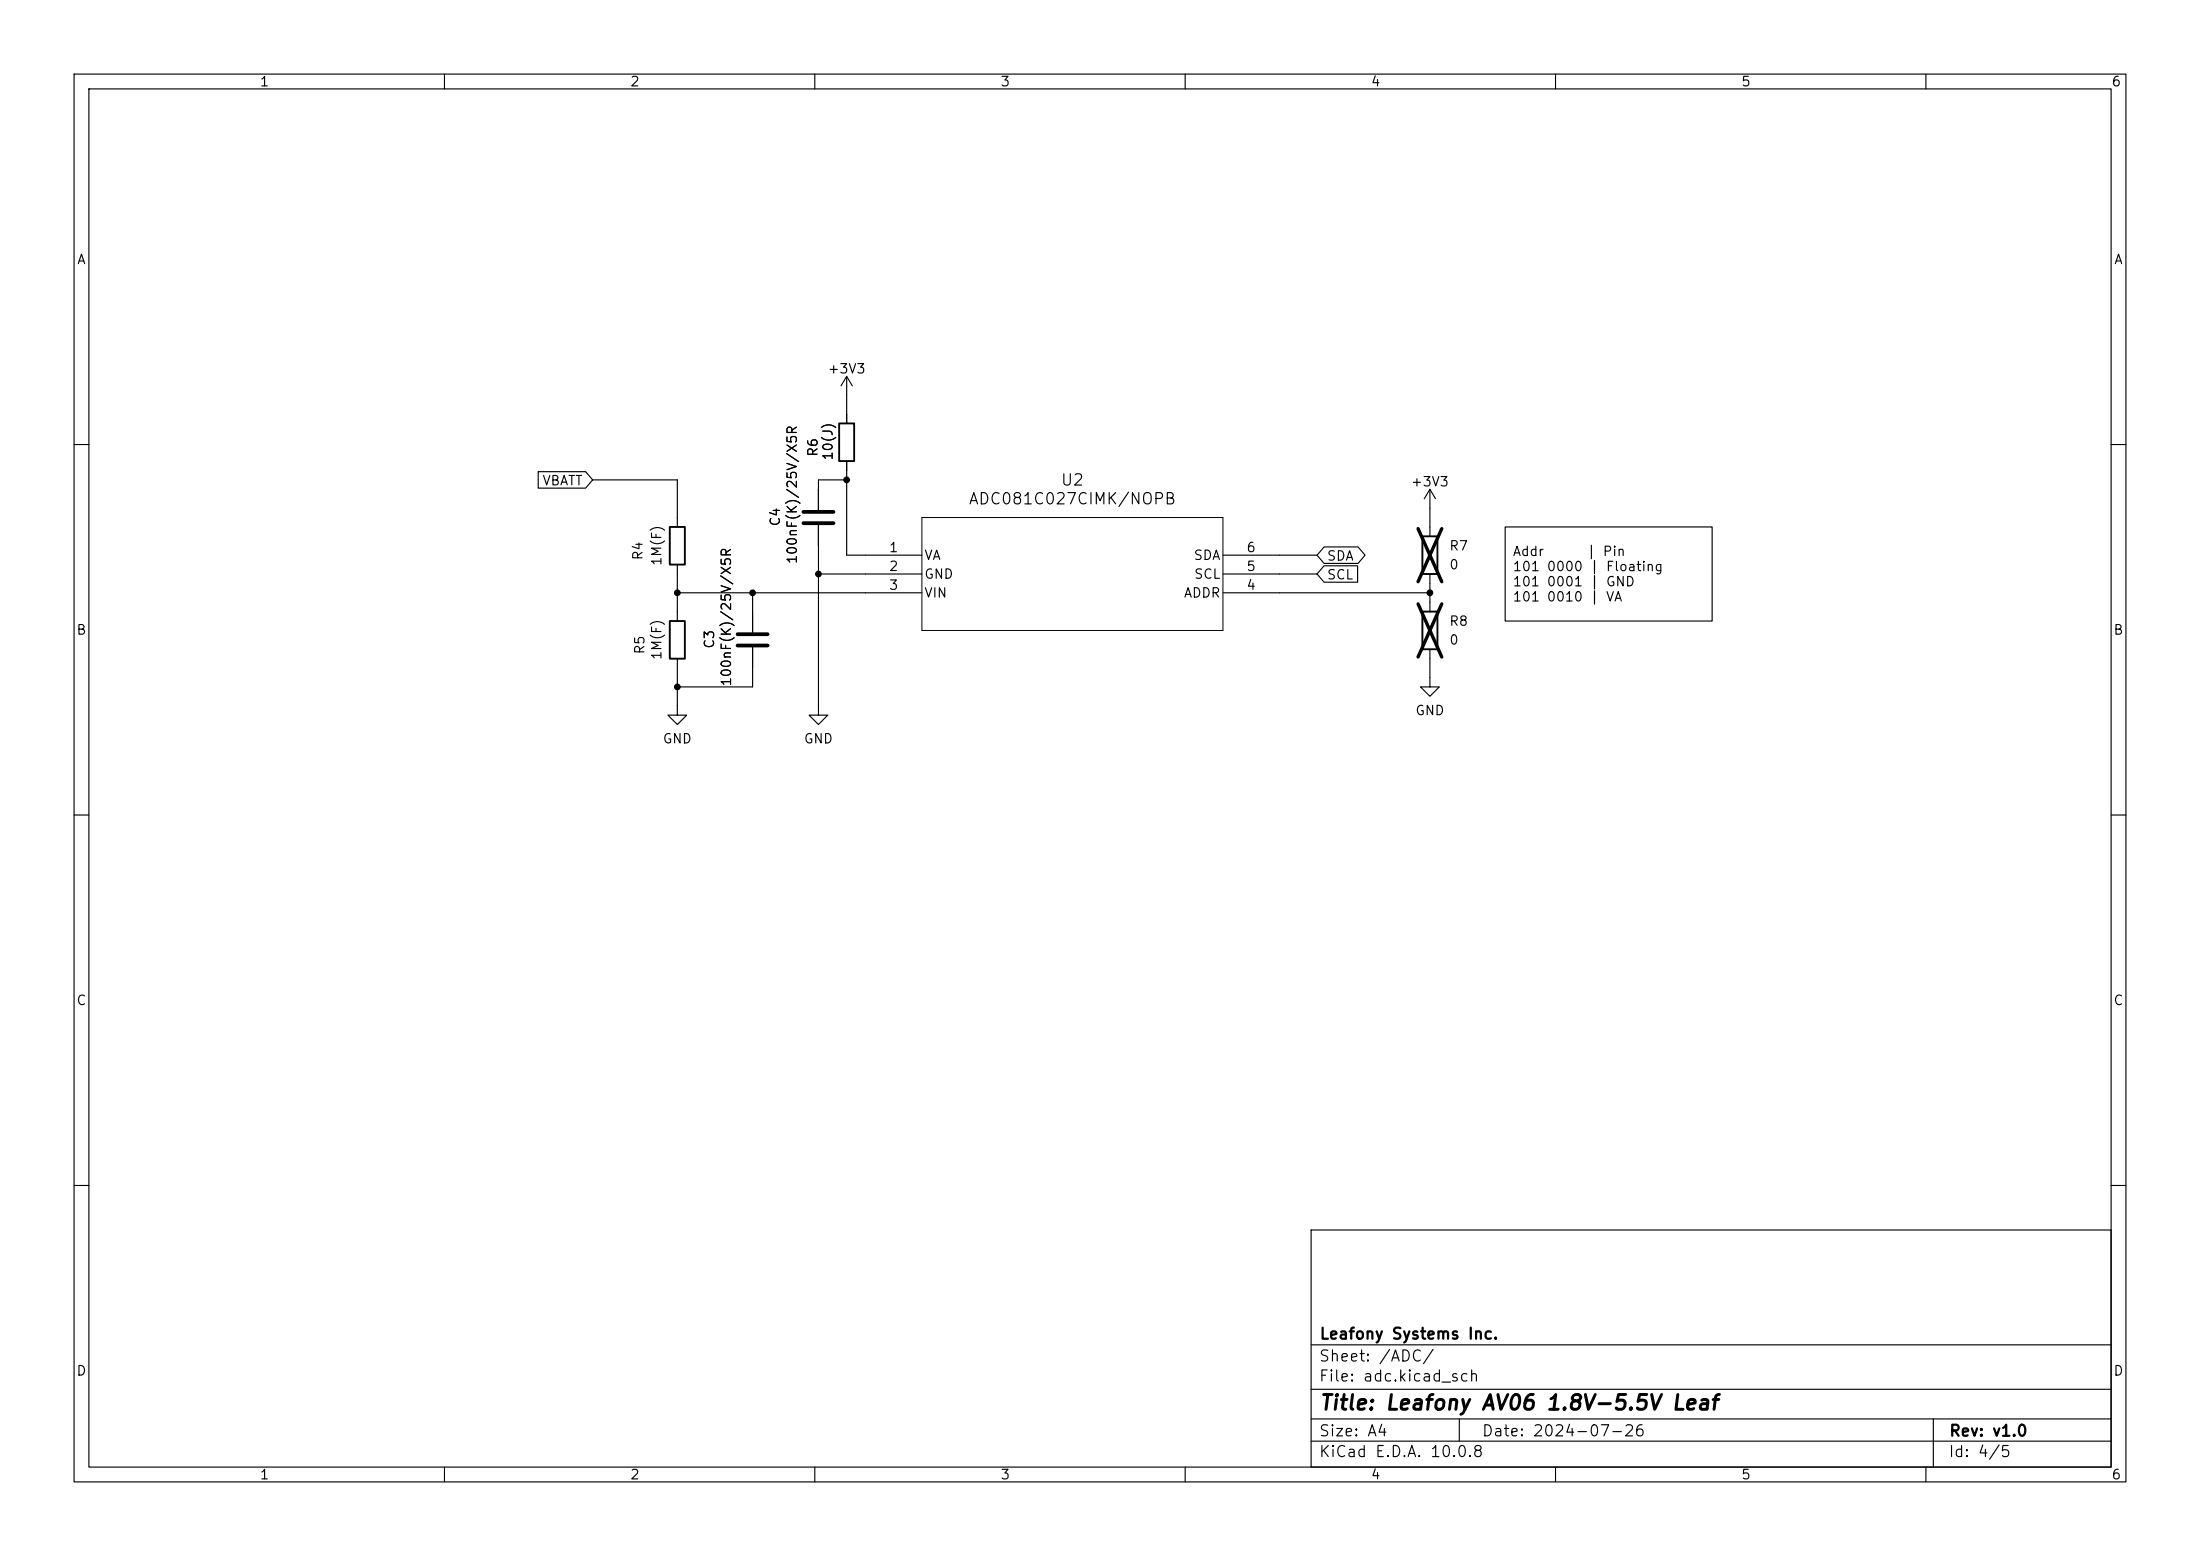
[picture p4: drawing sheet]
(kicad_sch
 (version 20260306)
 (generator "eeschema")
 (generator_version "10.0")
 (paper "A4")
 (title_block
  (title "Leafony AV06 1.8V-5.5V Leaf")
  (date "2024-07-26")
  (rev "v1.0")
  (company "Leafony Systems Inc."))
 (lib_symbols
  (symbol "Device:C"
   (pin_numbers (hide yes))
   (pin_names
    (offset 0.254)) (exclude_from_sim no) (in_bom yes) (on_board yes)
   (in_pos_files yes)
   (duplicate_pin_numbers_are_jumpers no)
   (property "Reference" "C" (at 0.635 2.54 0) (show_name no) (do_not_autoplace no) (effects (font (size 1.27 1.27)) (justify left)))
   (property "Value" "C" (at 0.635 -2.54 0) (show_name no) (do_not_autoplace no) (effects (font (size 1.27 1.27)) (justify left)))
   (property "Footprint" "" (at 0.9652 -3.81 0) (show_name no) (do_not_autoplace no) (hide yes) (effects (font (size 1.27 1.27))))
   (property "Datasheet" "" (at 0 0 0) (show_name no) (do_not_autoplace no) (hide yes) (effects (font (size 1.27 1.27))))
   (property "Description" "Unpolarized capacitor" (at 0 0 0) (show_name no) (do_not_autoplace no) (hide yes) (effects (font (size 1.27 1.27))))
   (symbol "C_0_1"
    (polyline (pts (xy -2.032 0.762) (xy 2.032 0.762)) (stroke (width 0.508) (type default)) (fill (type none)))
    (polyline (pts (xy -2.032 -0.762) (xy 2.032 -0.762)) (stroke (width 0.508) (type default)) (fill (type none))))
   (symbol "C_1_1"
    (pin passive line (at 0 3.81 270) (length 2.794) (name "" (effects (font (size 1.27 1.27)))) (number "1" (effects (font (size 1.27 1.27)))))
    (pin passive line (at 0 -3.81 90) (length 2.794) (name "" (effects (font (size 1.27 1.27)))) (number "2" (effects (font (size 1.27 1.27))))))
   (embedded_fonts no))
  (symbol "Device:R"
   (pin_numbers (hide yes))
   (pin_names
    (offset 0)) (exclude_from_sim no) (in_bom yes) (on_board yes)
   (in_pos_files yes)
   (duplicate_pin_numbers_are_jumpers no)
   (property "Reference" "R" (at 2.032 0 90) (show_name no) (do_not_autoplace no) (effects (font (size 1.27 1.27))))
   (property "Value" "R" (at 0 0 90) (show_name no) (do_not_autoplace no) (effects (font (size 1.27 1.27))))
   (property "Footprint" "" (at -1.778 0 90) (show_name no) (do_not_autoplace no) (hide yes) (effects (font (size 1.27 1.27))))
   (property "Datasheet" "" (at 0 0 0) (show_name no) (do_not_autoplace no) (hide yes) (effects (font (size 1.27 1.27))))
   (property "Description" "Resistor" (at 0 0 0) (show_name no) (do_not_autoplace no) (hide yes) (effects (font (size 1.27 1.27))))
   (symbol "R_0_1"
    (rectangle (start -1.016 -2.54) (end 1.016 2.54) (stroke (width 0.254) (type default)) (fill (type none))))
   (symbol "R_1_1"
    (pin passive line (at 0 3.81 270) (length 1.27) (name "" (effects (font (size 1.27 1.27)))) (number "1" (effects (font (size 1.27 1.27)))))
    (pin passive line (at 0 -3.81 90) (length 1.27) (name "" (effects (font (size 1.27 1.27)))) (number "2" (effects (font (size 1.27 1.27))))))
   (embedded_fonts no))
  (symbol "Leafony:ADC081C027CIMK_NOPB"
   (pin_names
    (offset 0.254)) (exclude_from_sim no) (in_bom yes) (on_board yes)
   (in_pos_files yes)
   (duplicate_pin_numbers_are_jumpers no)
   (property "Reference" "U" (at 27.94 10.16 0) (show_name no) (do_not_autoplace no) (effects (font (size 1.524 1.524))))
   (property "Value" "ADC081C027CIMK/NOPB" (at 27.94 7.62 0) (show_name no) (do_not_autoplace no) (effects (font (size 1.524 1.524))))
   (property "Footprint" "Package_TO_SOT_SMD:SOT-23-6" (at 0 0 0) (show_name no) (do_not_autoplace no) (hide yes) (effects (font (size 1.27 1.27)
    (italic yes))))
   (property "Datasheet" "ADC081C027CIMK/NOPB" (at 0 0 0) (show_name no) (do_not_autoplace no) (hide yes) (effects (font (size 1.27 1.27)
    (italic yes))))
   (property "Description" "" (at 0 0 0) (show_name no) (do_not_autoplace no) (hide yes) (effects (font (size 1.27 1.27))))
   (symbol "ADC081C027CIMK_NOPB_0_1"
    (polyline (pts (xy 7.62 5.08) (xy 7.62 -10.16)) (stroke (width 0.127) (type default)) (fill (type none)))
    (polyline (pts (xy 7.62 -10.16) (xy 48.26 -10.16)) (stroke (width 0.127) (type default)) (fill (type none)))
    (polyline (pts (xy 48.26 5.08) (xy 7.62 5.08)) (stroke (width 0.127) (type default)) (fill (type none)))
    (polyline (pts (xy 48.26 -10.16) (xy 48.26 5.08)) (stroke (width 0.127) (type default)) (fill (type none)))
    (pin power_in line (at 0 0 0) (length 7.62) (name "VA" (effects (font (size 1.27 1.27)))) (number "1" (effects (font (size 1.27 1.27)))))
    (pin power_in line (at 0 -2.54 0) (length 7.62) (name "GND" (effects (font (size 1.27 1.27)))) (number "2" (effects (font (size 1.27 1.27)))))
    (pin input line (at 0 -5.08 0) (length 7.62) (name "VIN" (effects (font (size 1.27 1.27)))) (number "3" (effects (font (size 1.27 1.27)))))
    (pin input line (at 55.88 -5.08 180) (length 7.62) (name "ADDR" (effects (font (size 1.27 1.27)))) (number "4" (effects (font (size 1.27 1.27)))))
    (pin input line (at 55.88 -2.54 180) (length 7.62) (name "SCL" (effects (font (size 1.27 1.27)))) (number "5" (effects (font (size 1.27 1.27)))))
    (pin bidirectional line (at 55.88 0 180) (length 7.62) (name "SDA" (effects (font (size 1.27 1.27)))) (number "6" (effects (font (size 1.27 1.27))))))
   (embedded_fonts no))
  (symbol "power:+3.3V"
   (power global)
   (pin_names
    (offset 0)) (exclude_from_sim no) (in_bom yes) (on_board yes)
   (in_pos_files yes)
   (duplicate_pin_numbers_are_jumpers no)
   (property "Reference" "#PWR" (at 0 -3.81 0) (show_name no) (do_not_autoplace no) (hide yes) (effects (font (size 1.27 1.27))))
   (property "Value" "+3.3V" (at 0 3.556 0) (show_name no) (do_not_autoplace no) (effects (font (size 1.27 1.27))))
   (property "Footprint" "" (at 0 0 0) (show_name no) (do_not_autoplace no) (hide yes) (effects (font (size 1.27 1.27))))
   (property "Datasheet" "" (at 0 0 0) (show_name no) (do_not_autoplace no) (hide yes) (effects (font (size 1.27 1.27))))
   (property "Description" "Power symbol creates a global label with name \"+3.3V\"" (at 0 0 0) (show_name no) (do_not_autoplace no) (hide yes) (effects (font (size 1.27 1.27))))
   (symbol "+3.3V_0_1"
    (polyline (pts (xy -0.762 1.27) (xy 0 2.54)) (stroke (width 0) (type default)) (fill (type none)))
    (polyline (pts (xy 0 2.54) (xy 0.762 1.27)) (stroke (width 0) (type default)) (fill (type none)))
    (polyline (pts (xy 0 0) (xy 0 2.54)) (stroke (width 0) (type default)) (fill (type none))))
   (symbol "+3.3V_1_1"
    (pin power_in line (at 0 0 90) (length 0) (hide yes) (name "+3V3" (effects (font (size 1.27 1.27)))) (number "1" (effects (font (size 1.27 1.27))))))
   (embedded_fonts no))
  (symbol "power:GND"
   (power global)
   (pin_names
    (offset 0)) (exclude_from_sim no) (in_bom yes) (on_board yes)
   (in_pos_files yes)
   (duplicate_pin_numbers_are_jumpers no)
   (property "Reference" "#PWR" (at 0 -6.35 0) (show_name no) (do_not_autoplace no) (hide yes) (effects (font (size 1.27 1.27))))
   (property "Value" "GND" (at 0 -3.81 0) (show_name no) (do_not_autoplace no) (effects (font (size 1.27 1.27))))
   (property "Footprint" "" (at 0 0 0) (show_name no) (do_not_autoplace no) (hide yes) (effects (font (size 1.27 1.27))))
   (property "Datasheet" "" (at 0 0 0) (show_name no) (do_not_autoplace no) (hide yes) (effects (font (size 1.27 1.27))))
   (property "Description" "Power symbol creates a global label with name \"GND\" , ground" (at 0 0 0) (show_name no) (do_not_autoplace no) (hide yes) (effects (font (size 1.27 1.27))))
   (symbol "GND_0_1"
    (polyline (pts (xy 0 0) (xy 0 -1.27) (xy 1.27 -1.27) (xy 0 -2.54) (xy -1.27 -1.27) (xy 0 -1.27)) (stroke (width 0) (type default)) (fill (type none))))
   (symbol "GND_1_1"
    (pin power_in line (at 0 0 270) (length 0) (hide yes) (name "GND" (effects (font (size 1.27 1.27)))) (number "1" (effects (font (size 1.27 1.27))))))
   (embedded_fonts no)))
 (text_box "Addr      | Pin\n101 0000 | Floating\n101 0001 | GND\n101 0010 | VA"
  (exclude_from_sim no)
  (at 203.2 71.12 0)
  (size 27.94 12.7)
  (margins 0.9525 0.9525 0.9525 0.9525)
  (stroke (width 0) (type default))
  (fill (type color) (color 255 255 194 1))
  (effects (font
    (face "KiCad Font") (size 1.27 1.27)) (justify left)))
 (junction
  (at 91.44 80.01)
  (diameter 0)
  (color 0 0 0 0))
 (junction
  (at 114.3 64.77)
  (diameter 0)
  (color 0 0 0 0))
 (junction
  (at 101.6 80.01)
  (diameter 0)
  (color 0 0 0 0))
 (junction
  (at 193.04 80.01)
  (diameter 0)
  (color 0 0 0 0))
 (junction
  (at 91.44 92.71)
  (diameter 0)
  (color 0 0 0 0))
 (junction
  (at 110.49 77.47)
  (diameter 0)
  (color 0 0 0 0))
 (wire
  (pts (xy 114.3 64.77) (xy 114.3 74.93))
  (stroke (width 0) (type default)))
 (wire
  (pts (xy 114.3 53.34) (xy 114.3 55.88))
  (stroke (width 0) (type default)))
 (wire
  (pts (xy 91.44 80.01) (xy 91.44 82.55))
  (stroke (width 0) (type default)))
 (wire
  (pts (xy 110.49 73.66) (xy 110.49 77.47))
  (stroke (width 0) (type default)))
 (wire
  (pts (xy 193.04 80.01) (xy 193.04 81.28))
  (stroke (width 0) (type default)))
 (wire
  (pts (xy 101.6 80.01) (xy 116.84 80.01))
  (stroke (width 0) (type default)))
 (wire
  (pts (xy 91.44 77.47) (xy 91.44 80.01))
  (stroke (width 0) (type default)))
 (wire
  (pts (xy 114.3 63.5) (xy 114.3 64.77))
  (stroke (width 0) (type default)))
 (wire
  (pts (xy 101.6 90.17) (xy 101.6 92.71))
  (stroke (width 0) (type default)))
 (wire
  (pts (xy 172.72 77.47) (xy 177.8 77.47))
  (stroke (width 0) (type default)))
 (wire
  (pts (xy 101.6 80.01) (xy 101.6 82.55))
  (stroke (width 0) (type default)))
 (wire
  (pts (xy 110.49 64.77) (xy 114.3 64.77))
  (stroke (width 0) (type default)))
 (wire
  (pts (xy 80.01 64.77) (xy 91.44 64.77))
  (stroke (width 0) (type default)))
 (wire
  (pts (xy 110.49 66.04) (xy 110.49 64.77))
  (stroke (width 0) (type default)))
 (wire
  (pts (xy 101.6 92.71) (xy 91.44 92.71))
  (stroke (width 0) (type default)))
 (wire
  (pts (xy 116.84 74.93) (xy 114.3 74.93))
  (stroke (width 0) (type default)))
 (wire
  (pts (xy 193.04 78.74) (xy 193.04 80.01))
  (stroke (width 0) (type default)))
 (wire
  (pts (xy 91.44 90.17) (xy 91.44 92.71))
  (stroke (width 0) (type default)))
 (wire
  (pts (xy 91.44 69.85) (xy 91.44 64.77))
  (stroke (width 0) (type default)))
 (wire
  (pts (xy 172.72 80.01) (xy 193.04 80.01))
  (stroke (width 0) (type default)))
 (wire
  (pts (xy 91.44 92.71) (xy 91.44 95.25))
  (stroke (width 0) (type default)))
 (wire
  (pts (xy 116.84 77.47) (xy 110.49 77.47))
  (stroke (width 0) (type default)))
 (wire
  (pts (xy 91.44 80.01) (xy 101.6 80.01))
  (stroke (width 0) (type default)))
 (wire
  (pts (xy 193.04 68.58) (xy 193.04 71.12))
  (stroke (width 0) (type default)))
 (wire
  (pts (xy 110.49 77.47) (xy 110.49 95.25))
  (stroke (width 0) (type default)))
 (wire
  (pts (xy 193.04 88.9) (xy 193.04 91.44))
  (stroke (width 0) (type default)))
 (wire
  (pts (xy 172.72 74.93) (xy 177.8 74.93))
  (stroke (width 0) (type default)))
 (global_label "SCL"
  (shape input)
  (at 177.8 77.47 0)
  (fields_autoplaced yes)
  (effects (font (size 1.27 1.27)) (justify left))
  (property "Intersheetrefs" "${INTERSHEET_REFS}" (at 183.6386 77.47 0) (hide yes) (show_name no) (do_not_autoplace no) (effects (font (size 1.27 1.27)) (justify left))))
 (global_label "SDA"
  (shape bidirectional)
  (at 177.8 74.93 0)
  (fields_autoplaced yes)
  (effects (font (size 1.27 1.27)) (justify left))
  (property "Intersheetrefs" "${INTERSHEET_REFS}" (at 184.6516 74.93 0) (hide yes) (show_name no) (do_not_autoplace no) (effects (font (size 1.27 1.27)) (justify left))))
 (global_label "VBATT"
  (shape input)
  (at 80.01 64.77 180)
  (fields_autoplaced yes)
  (effects (font (size 1.27 1.27)) (justify right))
  (property "Intersheetrefs" "${INTERSHEET_REFS}" (at 72.2966 64.77 0) (hide yes) (show_name no) (do_not_autoplace no) (effects (font (size 1.27 1.27)) (justify right))))
 (symbol
  (lib_id "power:GND")
  (at 193.04 91.44 0)
  (unit 1)
  (body_style 1)
  (exclude_from_sim no)
  (in_bom yes)
  (on_board yes)
  (in_pos_files yes)
  (dnp no)
  (fields_autoplaced yes)
  (property "Reference" "#PWR014" (at 193.04 97.79 0) (hide yes) (show_name no) (do_not_autoplace no) (effects (font (size 1.27 1.27))))
  (property "Value" "GND" (at 193.04 95.8834 0) (show_name no) (do_not_autoplace no) (effects (font (size 1.27 1.27))))
  (property "Footprint" "" (at 193.04 91.44 0) (hide yes) (show_name no) (do_not_autoplace no) (effects (font (size 1.27 1.27))))
  (property "Datasheet" "" (at 193.04 91.44 0) (hide yes) (show_name no) (do_not_autoplace no) (effects (font (size 1.27 1.27))))
  (property "Description" "" (at 193.04 91.44 0) (hide yes) (show_name no) (do_not_autoplace no) (effects (font (size 1.27 1.27))))
  (pin "1"))
 (symbol
  (lib_id "power:+3.3V")
  (at 114.3 53.34 0)
  (unit 1)
  (body_style 1)
  (exclude_from_sim no)
  (in_bom yes)
  (on_board yes)
  (in_pos_files yes)
  (dnp no)
  (fields_autoplaced yes)
  (property "Reference" "#PWR012" (at 114.3 57.15 0) (hide yes) (show_name no) (do_not_autoplace no) (effects (font (size 1.27 1.27))))
  (property "Value" "+3V3" (at 114.3 49.7642 0) (show_name no) (do_not_autoplace no) (effects (font (size 1.27 1.27))))
  (property "Footprint" "" (at 114.3 53.34 0) (hide yes) (show_name no) (do_not_autoplace no) (effects (font (size 1.27 1.27))))
  (property "Datasheet" "" (at 114.3 53.34 0) (hide yes) (show_name no) (do_not_autoplace no) (effects (font (size 1.27 1.27))))
  (property "Description" "" (at 114.3 53.34 0) (hide yes) (show_name no) (do_not_autoplace no) (effects (font (size 1.27 1.27))))
  (pin "1"))
 (symbol
  (lib_id "power:GND")
  (at 91.44 95.25 0)
  (unit 1)
  (body_style 1)
  (exclude_from_sim no)
  (in_bom yes)
  (on_board yes)
  (in_pos_files yes)
  (dnp no)
  (fields_autoplaced yes)
  (property "Reference" "#PWR010" (at 91.44 101.6 0) (hide yes) (show_name no) (do_not_autoplace no) (effects (font (size 1.27 1.27))))
  (property "Value" "GND" (at 91.44 99.6934 0) (show_name no) (do_not_autoplace no) (effects (font (size 1.27 1.27))))
  (property "Footprint" "" (at 91.44 95.25 0) (hide yes) (show_name no) (do_not_autoplace no) (effects (font (size 1.27 1.27))))
  (property "Datasheet" "" (at 91.44 95.25 0) (hide yes) (show_name no) (do_not_autoplace no) (effects (font (size 1.27 1.27))))
  (property "Description" "" (at 91.44 95.25 0) (hide yes) (show_name no) (do_not_autoplace no) (effects (font (size 1.27 1.27))))
  (pin "1"))
 (symbol
  (lib_id "Device:R")
  (at 91.44 86.36 0)
  (unit 1)
  (body_style 1)
  (exclude_from_sim no)
  (in_bom yes)
  (on_board yes)
  (in_pos_files yes)
  (dnp no)
  (property "Reference" "R5" (at 86.36 88.392 90) (show_name no) (do_not_autoplace no) (effects (font (size 1.27 1.27)) (justify left)))
  (property "Value" "1M(F)" (at 88.646 89.154 90) (show_name no) (do_not_autoplace no) (effects (font (size 1.27 1.27)) (justify left)))
  (property "Footprint" "Resistor_SMD:R_0402_1005Metric" (at 89.662 86.36 90) (hide yes) (show_name no) (do_not_autoplace no) (effects (font (size 1.27 1.27))))
  (property "Datasheet" "" (at 91.44 86.36 0) (hide yes) (show_name no) (do_not_autoplace no) (effects (font (size 1.27 1.27))))
  (property "Description" "Resistor" (at 91.44 86.36 0) (hide yes) (show_name no) (do_not_autoplace no) (effects (font (size 1.27 1.27))))
  (pin "2")
  (pin "1"))
 (symbol
  (lib_id "power:+3.3V")
  (at 193.04 68.58 0)
  (unit 1)
  (body_style 1)
  (exclude_from_sim no)
  (in_bom yes)
  (on_board yes)
  (in_pos_files yes)
  (dnp no)
  (fields_autoplaced yes)
  (property "Reference" "#PWR013" (at 193.04 72.39 0) (hide yes) (show_name no) (do_not_autoplace no) (effects (font (size 1.27 1.27))))
  (property "Value" "+3V3" (at 193.04 65.0042 0) (show_name no) (do_not_autoplace no) (effects (font (size 1.27 1.27))))
  (property "Footprint" "" (at 193.04 68.58 0) (hide yes) (show_name no) (do_not_autoplace no) (effects (font (size 1.27 1.27))))
  (property "Datasheet" "" (at 193.04 68.58 0) (hide yes) (show_name no) (do_not_autoplace no) (effects (font (size 1.27 1.27))))
  (property "Description" "" (at 193.04 68.58 0) (hide yes) (show_name no) (do_not_autoplace no) (effects (font (size 1.27 1.27))))
  (pin "1"))
 (symbol
  (lib_id "Device:C")
  (at 110.49 69.85 0)
  (unit 1)
  (body_style 1)
  (exclude_from_sim no)
  (in_bom yes)
  (on_board yes)
  (in_pos_files yes)
  (dnp no)
  (property "Reference" "C4" (at 104.648 71.12 90) (show_name no) (do_not_autoplace no) (effects (font (size 1.27 1.27)) (justify left)))
  (property "Value" "100nF(K)/25V/X5R" (at 106.934 76.2 90) (show_name no) (do_not_autoplace no) (effects (font (size 1.27 1.27)) (justify left)))
  (property "Footprint" "Capacitor_SMD:C_0402_1005Metric" (at 111.4552 73.66 0) (hide yes) (show_name no) (do_not_autoplace no) (effects (font (size 1.27 1.27))))
  (property "Datasheet" "https://search.murata.co.jp/Ceramy/image/img/A01X/G101/ENG/GRM155R71H104KE14-01.pdf" (at 110.49 69.85 0) (hide yes) (show_name no) (do_not_autoplace no) (effects (font (size 1.27 1.27))))
  (property "Description" "Unpolarized capacitor" (at 110.49 69.85 0) (hide yes) (show_name no) (do_not_autoplace no) (effects (font (size 1.27 1.27))))
  (pin "2")
  (pin "1"))
 (symbol
  (lib_id "Device:C")
  (at 101.6 86.36 0)
  (unit 1)
  (body_style 1)
  (exclude_from_sim no)
  (in_bom yes)
  (on_board yes)
  (in_pos_files yes)
  (dnp no)
  (property "Reference" "C3" (at 95.758 87.63 90) (show_name no) (do_not_autoplace no) (effects (font (size 1.27 1.27)) (justify left)))
  (property "Value" "100nF(K)/25V/X5R" (at 98.044 92.71 90) (show_name no) (do_not_autoplace no) (effects (font (size 1.27 1.27)) (justify left)))
  (property "Footprint" "Capacitor_SMD:C_0402_1005Metric" (at 102.5652 90.17 0) (hide yes) (show_name no) (do_not_autoplace no) (effects (font (size 1.27 1.27))))
  (property "Datasheet" "https://search.murata.co.jp/Ceramy/image/img/A01X/G101/ENG/GRM155R71H104KE14-01.pdf" (at 101.6 86.36 0) (hide yes) (show_name no) (do_not_autoplace no) (effects (font (size 1.27 1.27))))
  (property "Description" "Unpolarized capacitor" (at 101.6 86.36 0) (hide yes) (show_name no) (do_not_autoplace no) (effects (font (size 1.27 1.27))))
  (pin "2")
  (pin "1"))
 (symbol
  (lib_id "Device:R")
  (at 91.44 73.66 0)
  (unit 1)
  (body_style 1)
  (exclude_from_sim no)
  (in_bom yes)
  (on_board yes)
  (in_pos_files yes)
  (dnp no)
  (property "Reference" "R4" (at 86.106 75.692 90) (show_name no) (do_not_autoplace no) (effects (font (size 1.27 1.27)) (justify left)))
  (property "Value" "1M(F)" (at 88.646 76.454 90) (show_name no) (do_not_autoplace no) (effects (font (size 1.27 1.27)) (justify left)))
  (property "Footprint" "Resistor_SMD:R_0402_1005Metric" (at 89.662 73.66 90) (hide yes) (show_name no) (do_not_autoplace no) (effects (font (size 1.27 1.27))))
  (property "Datasheet" "" (at 91.44 73.66 0) (hide yes) (show_name no) (do_not_autoplace no) (effects (font (size 1.27 1.27))))
  (property "Description" "Resistor" (at 91.44 73.66 0) (hide yes) (show_name no) (do_not_autoplace no) (effects (font (size 1.27 1.27))))
  (pin "2")
  (pin "1"))
 (symbol
  (lib_id "Device:R")
  (at 114.3 59.69 0)
  (unit 1)
  (body_style 1)
  (exclude_from_sim no)
  (in_bom yes)
  (on_board yes)
  (in_pos_files yes)
  (dnp no)
  (property "Reference" "R6" (at 109.728 61.722 90) (show_name no) (do_not_autoplace no) (effects (font (size 1.27 1.27)) (justify left)))
  (property "Value" "10(J)" (at 111.76 62.23 90) (show_name no) (do_not_autoplace no) (effects (font (size 1.27 1.27)) (justify left)))
  (property "Footprint" "Resistor_SMD:R_0402_1005Metric" (at 112.522 59.69 90) (hide yes) (show_name no) (do_not_autoplace no) (effects (font (size 1.27 1.27))))
  (property "Datasheet" "" (at 114.3 59.69 0) (hide yes) (show_name no) (do_not_autoplace no) (effects (font (size 1.27 1.27))))
  (property "Description" "Resistor" (at 114.3 59.69 0) (hide yes) (show_name no) (do_not_autoplace no) (effects (font (size 1.27 1.27))))
  (pin "2")
  (pin "1"))
 (symbol
  (lib_id "Device:R")
  (at 193.04 85.09 0)
  (unit 1)
  (body_style 1)
  (exclude_from_sim no)
  (in_bom yes)
  (on_board yes)
  (in_pos_files yes)
  (dnp yes)
  (fields_autoplaced yes)
  (property "Reference" "R8" (at 195.58 83.8199 0) (show_name no) (do_not_autoplace no) (effects (font (size 1.27 1.27)) (justify left)))
  (property "Value" "0" (at 195.58 86.3599 0) (show_name no) (do_not_autoplace no) (effects (font (size 1.27 1.27)) (justify left)))
  (property "Footprint" "Resistor_SMD:R_0402_1005Metric" (at 191.262 85.09 90) (hide yes) (show_name no) (do_not_autoplace no) (effects (font (size 1.27 1.27))))
  (property "Datasheet" "" (at 193.04 85.09 0) (hide yes) (show_name no) (do_not_autoplace no) (effects (font (size 1.27 1.27))))
  (property "Description" "Resistor" (at 193.04 85.09 0) (hide yes) (show_name no) (do_not_autoplace no) (effects (font (size 1.27 1.27))))
  (pin "2")
  (pin "1"))
 (symbol
  (lib_id "Device:R")
  (at 193.04 74.93 0)
  (unit 1)
  (body_style 1)
  (exclude_from_sim no)
  (in_bom yes)
  (on_board yes)
  (in_pos_files yes)
  (dnp yes)
  (fields_autoplaced yes)
  (property "Reference" "R7" (at 195.58 73.6599 0) (show_name no) (do_not_autoplace no) (effects (font (size 1.27 1.27)) (justify left)))
  (property "Value" "0" (at 195.58 76.1999 0) (show_name no) (do_not_autoplace no) (effects (font (size 1.27 1.27)) (justify left)))
  (property "Footprint" "Resistor_SMD:R_0402_1005Metric" (at 191.262 74.93 90) (hide yes) (show_name no) (do_not_autoplace no) (effects (font (size 1.27 1.27))))
  (property "Datasheet" "" (at 193.04 74.93 0) (hide yes) (show_name no) (do_not_autoplace no) (effects (font (size 1.27 1.27))))
  (property "Description" "Resistor" (at 193.04 74.93 0) (hide yes) (show_name no) (do_not_autoplace no) (effects (font (size 1.27 1.27))))
  (pin "2")
  (pin "1"))
 (symbol
  (lib_id "Leafony:ADC081C027CIMK_NOPB")
  (at 116.84 74.93 0)
  (unit 1)
  (body_style 1)
  (exclude_from_sim no)
  (in_bom yes)
  (on_board yes)
  (in_pos_files yes)
  (dnp no)
  (fields_autoplaced yes)
  (property "Reference" "U2" (at 144.78 64.77 0) (show_name no) (do_not_autoplace no) (effects (font (size 1.524 1.524))))
  (property "Value" "ADC081C027CIMK/NOPB" (at 144.78 67.31 0) (show_name no) (do_not_autoplace no) (effects (font (size 1.524 1.524))))
  (property "Footprint" "Package_TO_SOT_SMD:SOT-23-6" (at 116.84 74.93 0) (hide yes) (show_name no) (do_not_autoplace no) (effects (font (size 1.27 1.27)
    (italic yes))))
  (property "Datasheet" "https://www.ti.com/general/docs/suppproductinfo.tsp?distId=10&gotoUrl=https%3A%2F%2Fwww.ti.com%2Flit%2Fgpn%2Fadc081c021" (at 116.84 74.93 0) (hide yes) (show_name no) (do_not_autoplace no) (effects (font (size 1.27 1.27)
    (italic yes))))
  (property "Description" "IC ADC 8BIT SAR TSOT23-6" (at 116.84 74.93 0) (hide yes) (show_name no) (do_not_autoplace no) (effects (font (size 1.27 1.27))))
  (pin "5")
  (pin "4")
  (pin "1")
  (pin "2")
  (pin "3")
  (pin "6"))
 (symbol
  (lib_id "power:GND")
  (at 110.49 95.25 0)
  (unit 1)
  (body_style 1)
  (exclude_from_sim no)
  (in_bom yes)
  (on_board yes)
  (in_pos_files yes)
  (dnp no)
  (fields_autoplaced yes)
  (property "Reference" "#PWR011" (at 110.49 101.6 0) (hide yes) (show_name no) (do_not_autoplace no) (effects (font (size 1.27 1.27))))
  (property "Value" "GND" (at 110.49 99.6934 0) (show_name no) (do_not_autoplace no) (effects (font (size 1.27 1.27))))
  (property "Footprint" "" (at 110.49 95.25 0) (hide yes) (show_name no) (do_not_autoplace no) (effects (font (size 1.27 1.27))))
  (property "Datasheet" "" (at 110.49 95.25 0) (hide yes) (show_name no) (do_not_autoplace no) (effects (font (size 1.27 1.27))))
  (property "Description" "" (at 110.49 95.25 0) (hide yes) (show_name no) (do_not_autoplace no) (effects (font (size 1.27 1.27))))
  (pin "1")))
